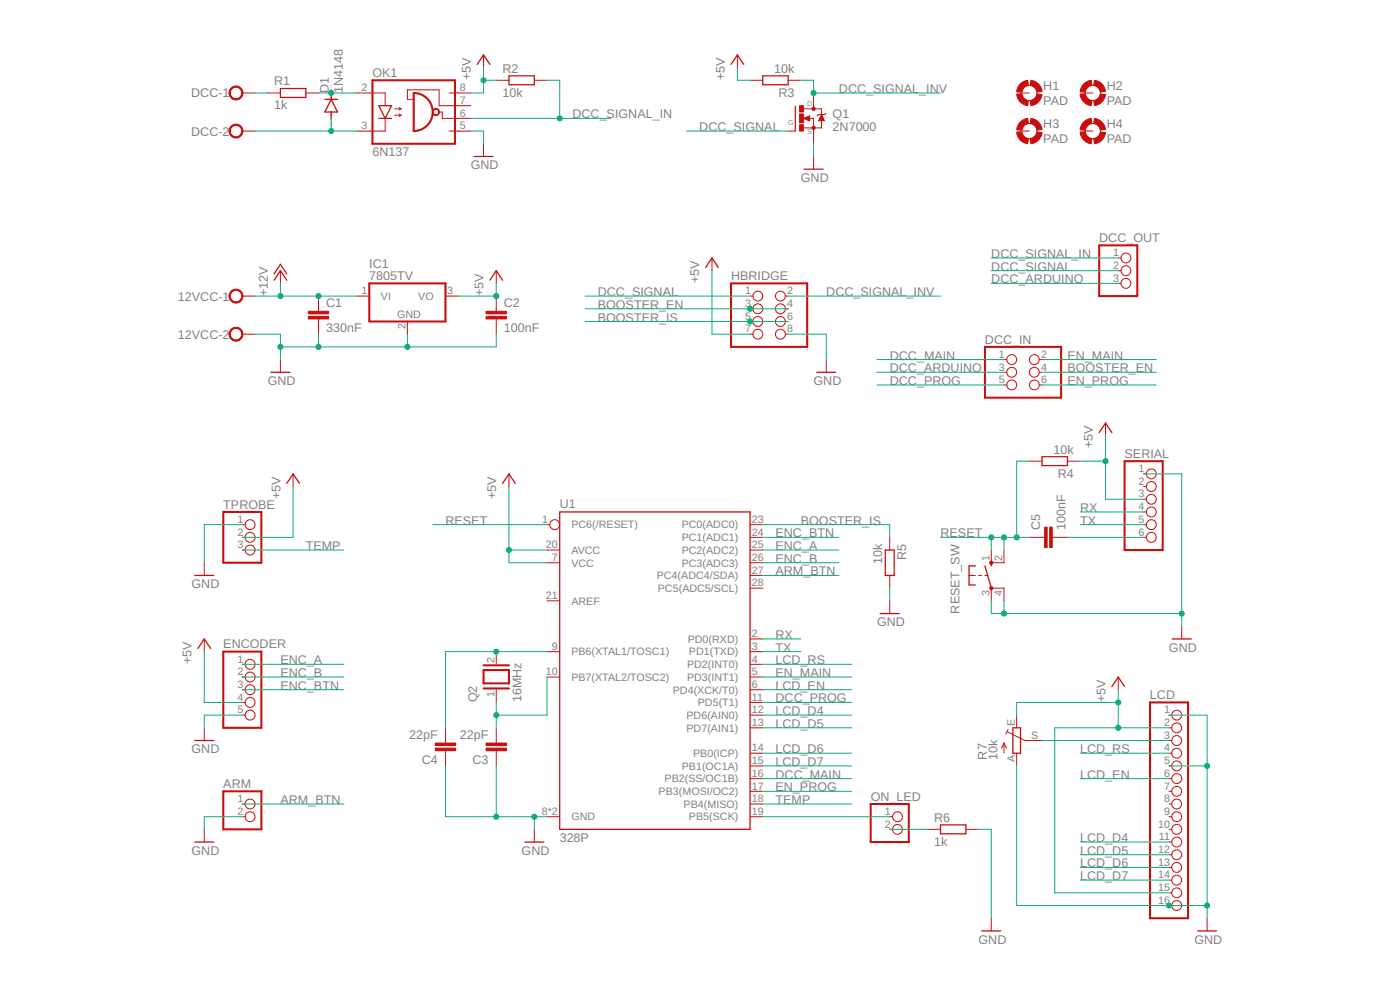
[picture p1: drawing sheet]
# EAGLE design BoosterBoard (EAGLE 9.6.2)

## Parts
12VCC  W237-102  [W237-102]
ARM  PINHD-1X2  [1X02]
C1  330nF  C-EU050-030X075  [C050-030X075]
C2  100nF  C-EU050-030X075  [C050-030X075]
C3  22pF  C-EU025-025X050  [C025-025X050]
C4  22pF  C-EU025-025X050  [C025-025X050]
C5  100nF  C-EU050-030X075  [C050-030X075]
D1  1N4148  1N4148DO35-10  [DO35-10]
DCC  W237-102  [W237-102]
DCC_IN  PINHD-2X3  [2X03]
DCC_OUT  PINHD-1X3  [1X03]
ENCODER  PINHD-1X5  [1X05]
H1  PAD  MOUNT-PAD-ROUND3.0  [3,0-PAD]
H2  PAD  MOUNT-PAD-ROUND3.0  [3,0-PAD]
H3  PAD  MOUNT-PAD-ROUND3.0  [3,0-PAD]
H4  PAD  MOUNT-PAD-ROUND3.0  [3,0-PAD]
HBRIDGE  PINHD-2X4  [2X04]
IC1  7805TV  [TO220V]
LCD  PINHD-1X16  [1X16]
OK1  6N137  [DIL08]
ON_LED  PINHD-1X2  [1X02]
Q1  2N7000  [TO-92]
Q2  16MHz  XTAL/S  [QS]
R1  1k  R-EU_0207/2V  [0207/2V]
R2  10k  R-EU_0207/2V  [0207/2V]
R3  10k  R-EU_0207/2V  [0207/2V]
R4  10k  R-EU_0207/2V  [0207/2V]
R5  10k  R-EU_0207/2V  [0207/2V]
R6  1k  R-EU_0207/2V  [0207/2V]
R7  10k  TRIM_EU-B64W  [B64W]
RESET_SW  10-XX  [B3F-10XX]
SERIAL  PINHD-1X6  [1X06]
TPROBE  PINHD-1X3  [1X03]
U1  328P  ATMEGA328P_PDIP  [DIP28]

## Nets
+5V: C2.1 ENCODER.4 HBRIDGE.7 IC1.3(VO) LCD.2 LCD.15 OK1.8(VCC) R2.1 R3.2 R4.1 R7.E SERIAL.3 TPROBE.2 U1.7(VCC) U1.20(AVCC)
+12V: 12VCC.1 C1.1 IC1.1(VI)
ARM_BTN: ARM.1 U1.27(PC4(ADC4/SDA))
BOOSTER_EN: DCC_IN.4 HBRIDGE.3 HBRIDGE.4
BOOSTER_IS: HBRIDGE.5 HBRIDGE.6 R5.1 U1.23(PC0(ADC0))
DCC_ARDUINO: DCC_IN.3 DCC_OUT.3
DCC_MAIN: DCC_IN.1 U1.16(PB2(SS/OC1B))
DCC_PROG: DCC_IN.5 U1.11(PD5(T1))
DCC_SIGNAL: DCC_OUT.2 HBRIDGE.1 Q1.2(G)
DCC_SIGNAL_IN: DCC_OUT.1 OK1.6(VO) R2.2
DCC_SIGNAL_INV: HBRIDGE.2 Q1.3(D) R3.1
EN_MAIN: DCC_IN.2 U1.5(PD3(INT1))
EN_PROG: DCC_IN.6 U1.17(PB3(MOSI/OC2))
ENC_A: ENCODER.1 U1.25(PC2(ADC2))
ENC_B: ENCODER.2 U1.26(PC3(ADC3))
ENC_BTN: ENCODER.3 U1.24(PC1(ADC1))
GND: 12VCC.2 ARM.2 C1.2 C2.2 C3.1 C4.1 ENCODER.5 HBRIDGE.8 IC1.2(GND) LCD.1 LCD.5 LCD.16 OK1.5(GND) Q1.1(S) R5.2 R6.2 R7.A RESET_SW.3(P) RESET_SW.4(P1) SERIAL.1 TPROBE.1 U1.8(GND) U1.22(GND)
LCD_D4: LCD.11 U1.12(PD6(AIN0))
LCD_D5: LCD.12 U1.13(PD7(AIN1))
LCD_D6: LCD.13 U1.14(PB0(ICP))
LCD_D7: LCD.14 U1.15(PB1(OC1A))
LCD_EN: LCD.6 U1.6(PD4(XCK/T0))
LCD_RS: LCD.4 U1.4(PD2(INT0))
N$1: DCC.1 R1.1
N$2: D1.C OK1.2(A) R1.2
N$3: D1.A DCC.2 OK1.3(C)
N$4: C4.2 Q2.2 U1.9(PB6(XTAL1/TOSC1))
N$5: C3.2 Q2.1 U1.10(PB7(XTAL2/TOSC2))
N$6: C5.2 SERIAL.6
N$7: ON_LED.1 U1.19(PB5(SCK))
N$8: ON_LED.2 R6.1
N$9: LCD.3 R7.S
RESET: C5.1 R4.2 RESET_SW.1(S) RESET_SW.2(S1) U1.1(PC6(/RESET))
RX: SERIAL.4 U1.2(PD0(RXD))
TEMP: TPROBE.3 U1.18(PB4(MISO))
TX: SERIAL.5 U1.3(PD1(TXD))
Unconnected: H1.B3,0(MOUNT) H2.B3,0(MOUNT) H3.B3,0(MOUNT) H4.B3,0(MOUNT) LCD.7 LCD.8 LCD.9 LCD.10 OK1.7(VE) SERIAL.2 U1.21(AREF) U1.28(PC5(ADC5/SCL))

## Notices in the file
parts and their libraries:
SparkFun-IC-Microcontroller: Licensing: Creative Commons ShareAlike 4.0 International - https://creativecommons.org/licenses/by-sa/4.0
